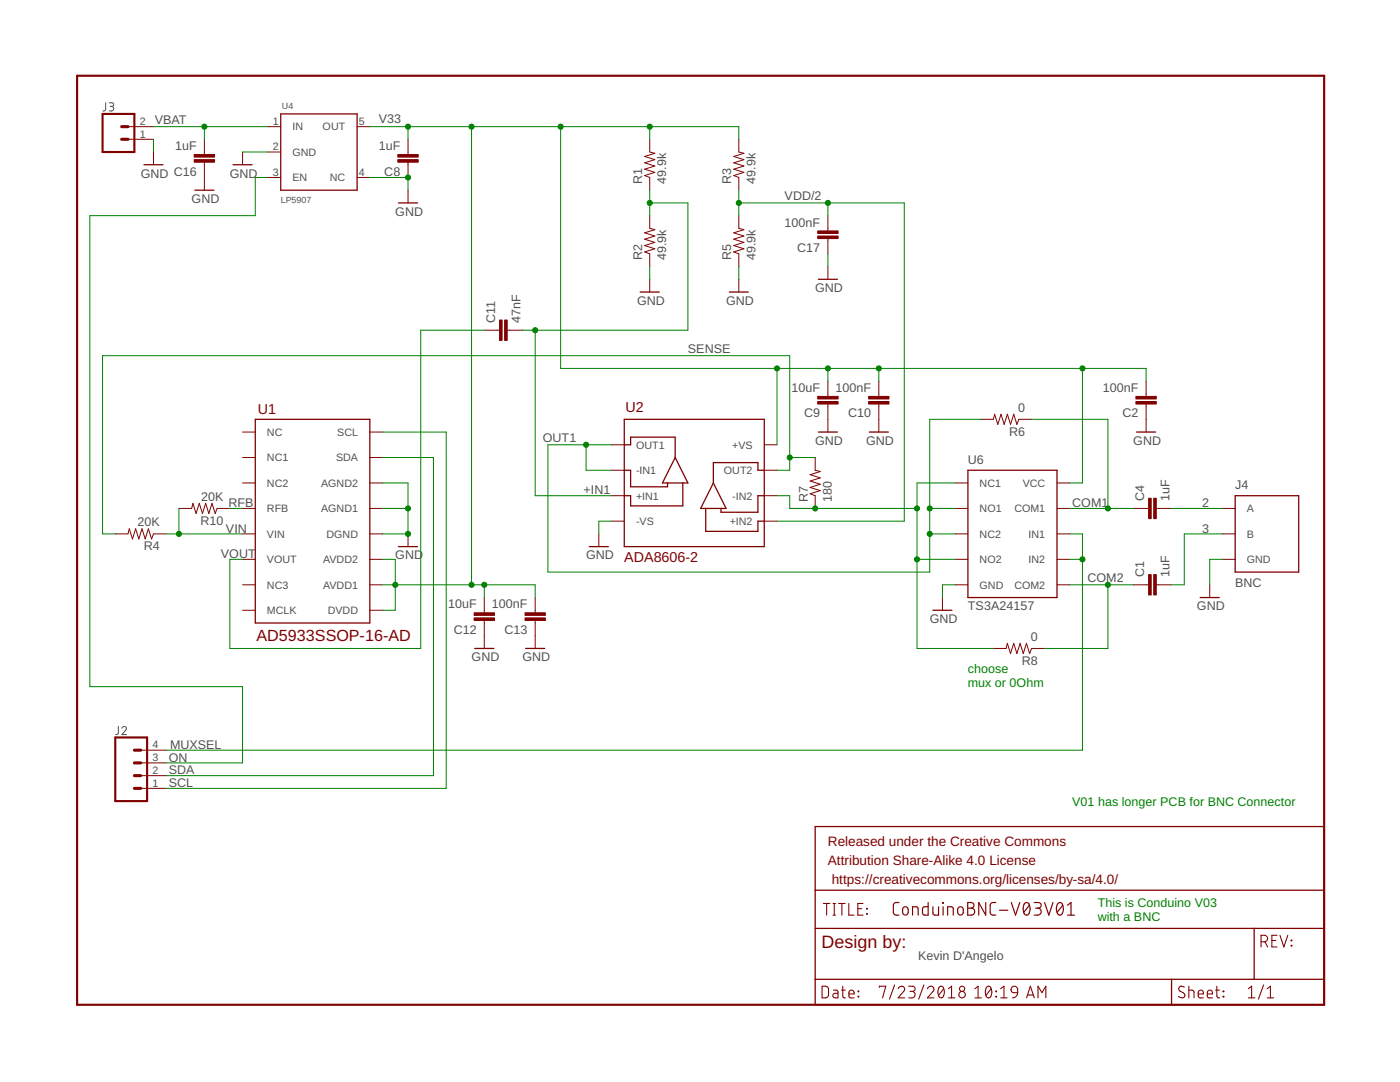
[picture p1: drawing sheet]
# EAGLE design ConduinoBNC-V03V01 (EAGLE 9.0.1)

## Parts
C1  1uF  CAP0603-CAP  [0603-CAP]
C2  100nF  CAP0603-CAP  [0603-CAP]
C4  1uF  CAP0603-CAP  [0603-CAP]
C8  1uF  CAP0603-CAP  [0603-CAP]
C9  10uF  CAP0603-CAP  [0603-CAP]
C10  100nF  CAP0603-CAP  [0603-CAP]
C11  47nF  CAP0603-CAP  [0603-CAP]
C12  10uF  CAP0603-CAP  [0603-CAP]
C13  100nF  CAP0603-CAP  [0603-CAP]
C16  1uF  CAP0603-CAP  [0603-CAP]
C17  100nF  CAP0603-CAP  [0603-CAP]
FRAME1  FRAME-LETTER  [CREATIVE_COMMONS]
J2  CONN_041X04_NO_SILK  [1X04_NO_SILK]
J3  CONN_021X02_NO_SILK  [1X02_NO_SILK]
J4  BNC  [BNC]
R1  49.9k  RESISTOR0603-RES  [0603-RES]
R2  49.9k  RESISTOR0603-RES  [0603-RES]
R3  49.9k  RESISTOR0603-RES  [0603-RES]
R4  20K  RESISTOR0603-RES  [0603-RES]
R5  49.9k  RESISTOR0603-RES  [0603-RES]
R6  0  RESISTOR0603-RES  [0603-RES]
R7  180  RESISTOR0603-RES  [0603-RES]
R8  0  RESISTOR0603-RES  [0603-RES]
R10  20K  RESISTOR0603-RES  [0603-RES]
U1  AD5933SSOP-16-AD  [SSOP-16-AD]
U2  ADA8606-2  [SOIC_N]
U4  LP5907  [SOT23-5L]
U6  TS3A24157  [VSSOP-10]

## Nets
2: C4.2 J4.P$1(A)
3: C1.2 J4.P$2(B)
+IN1: C11.2 R1.1 R2.2 U2.P$3(+IN1)
-IN2: R7.1 R8.2 U2.P$6(-IN2) U6.P$1(NC1) U6.P$4(NO2)
COM1: C4.1 R6.1 U6.P$9(COM1)
COM2: C1.1 R8.1 U6.P$6(COM2)
GND: C2.1 C8.1 C9.1 C10.1 C12.1 C13.1 C16.1 C17.1 J3.1 J4.P$3(GND) J4.P$4(GND) R2.1 R5.1 U1.P$12(DGND) U1.P$13(AGND1) U1.P$14(AGND2) U2.P$4(-VS) U4.2(GND) U4.4(NC) U6.P$5(GND)
MUXSEL: J2.4 U6.P$7(IN2) U6.P$8(IN1)
ON: J2.3 U4.3(EN)
OUT1: R6.2 U2.P$1(OUT1) U2.P$2(-IN1) U6.P$2(NO1) U6.P$3(NC2)
RFB: R10.1 U1.P$4(RFB)
SCL: J2.1 U1.P$16(SCL)
SDA: J2.2 U1.P$15(SDA)
SENSE: R4.2 R7.2 U2.P$7(OUT2)
V33: C2.2 C8.2 C9.2 C10.2 C12.2 C13.2 R1.2 R3.2 U1.P$9(DVDD) U1.P$10(AVDD1) U1.P$11(AVDD2) U2.P$8(+VS) U4.5(OUT) U6.P$10(VCC)
VBAT: C16.2 J3.2 U4.1(IN)
VDD/2: C17.2 R3.1 R5.2 U2.P$5(+IN2)
VIN: R4.1 R10.2 U1.P$5(VIN)
VOUT: C11.1 U1.P$6(VOUT)
Unconnected: U1.P$1(NC) U1.P$2(NC1) U1.P$3(NC2) U1.P$7(NC3) U1.P$8(MCLK)

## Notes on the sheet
- choose
  mux or 0Ohm
- V01 has longer PCB for BNC Connector
- This is Conduino V03 
  with a BNC
- Kevin D'Angelo

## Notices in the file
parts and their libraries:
SparkFun-Aesthetics: Licensing: Creative Commons ShareAlike 4.0 International - https://creativecommons.org/licenses/by-sa/4.0
SparkFun-Aesthetics: Released under the Creative Commons
SparkFun-Aesthetics: https://creativecommons.org/licenses/by-sa/4.0
